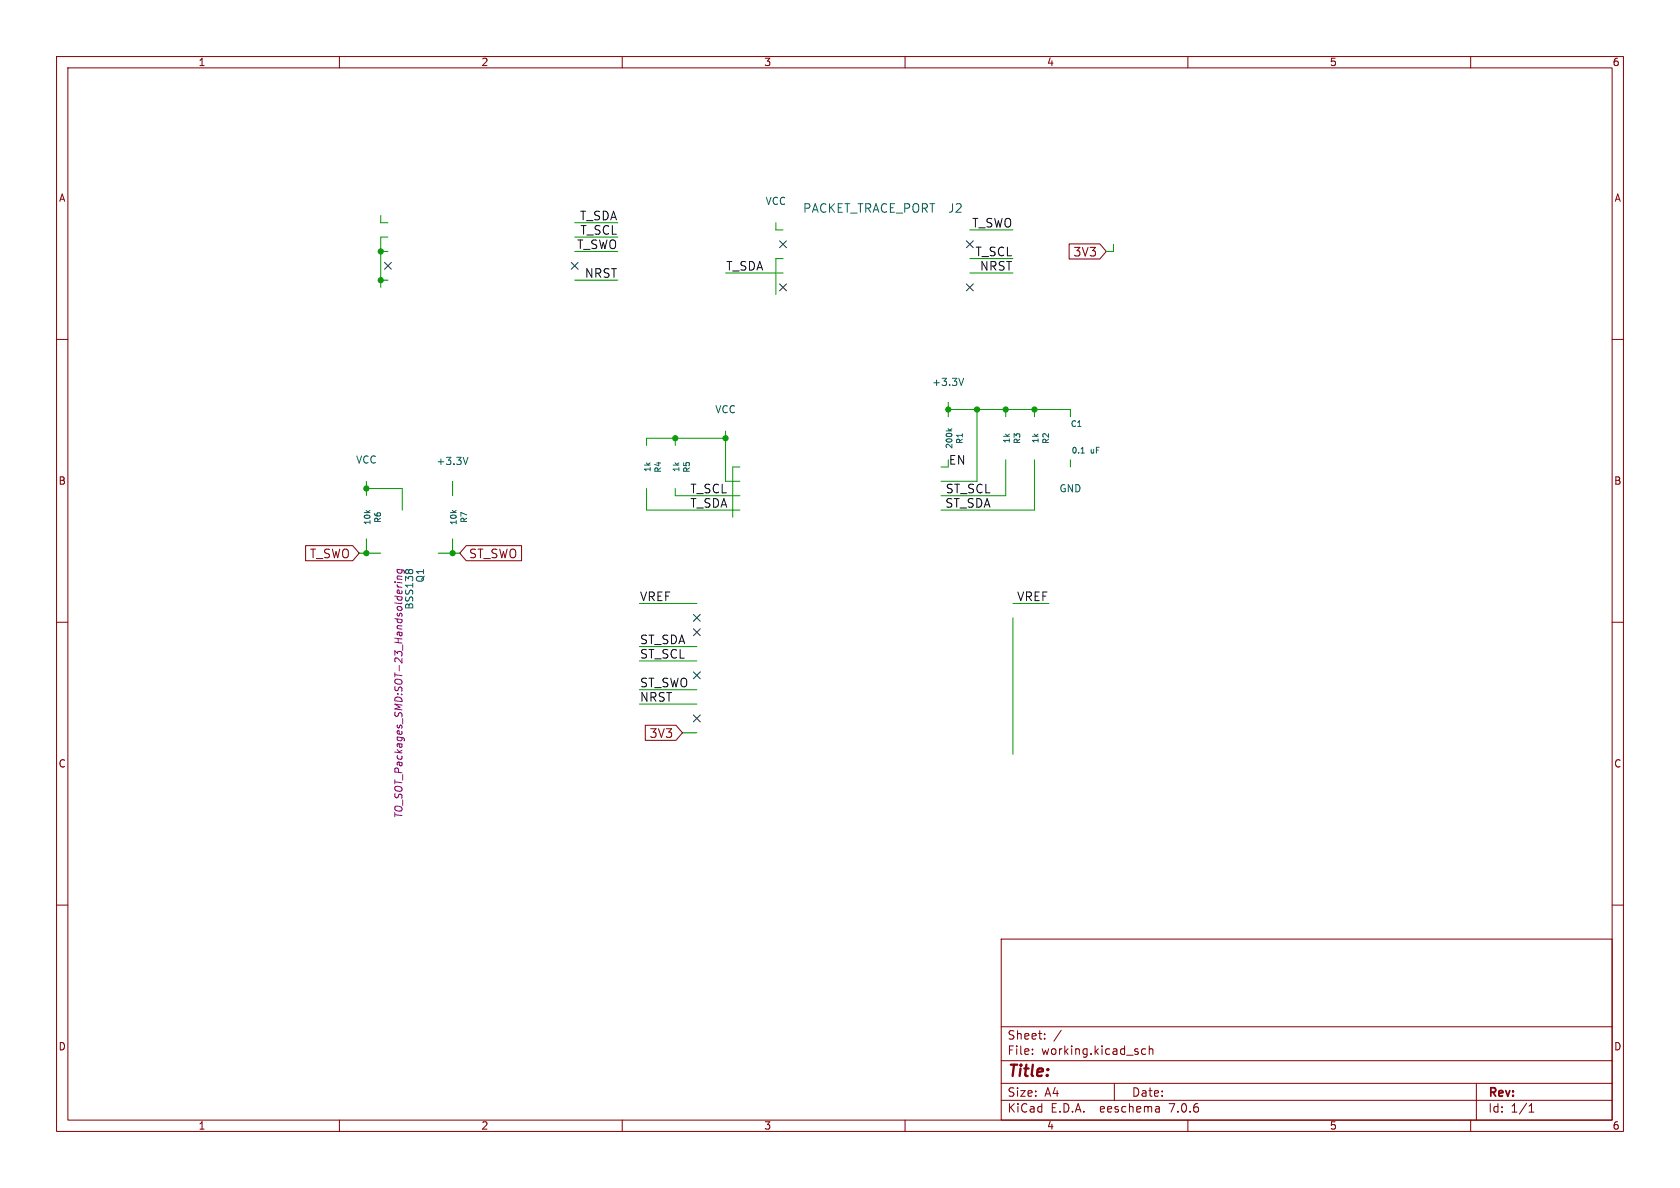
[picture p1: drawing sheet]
<svg xmlns="http://www.w3.org/2000/svg" width="297mm" height="210mm" viewBox="0 0 297 210" stroke-linecap="round" stroke-linejoin="round" font-family="sans-serif">
<g fill="none" stroke="#840000" stroke-width=".18">
<path d="M10 10h277v190h-277zM12 12h273v186h-273zM60 10v2M110 10v2M160 10v2M210 10v2M260 10v2M10 60h2M189 43.1h5.4l1.2 1.4-1.2 1.3h-5.4zM285 60h2M54 96.5h8.4l1.1 1.3-1.1 1.3h-8.4zM82.4 96.5h9.8v2.6h-9.8l-1.1-1.3z"/>
<path d="M10 110h2M285 110h2M114.1 128.2h5.4l1.1 1.3-1.1 1.4h-5.4zM10 160h2M285 160h2M177 166h108v32h-108zM60 198v2M110 198v2M160 198v2M177 194.5h108M177 191.5h108M177 187.5h108"/>
<path d="M177 181.5h108M182.5 186.3v.1M182.5 185.5v.1M184.7 183.6v.1M184.7 182.8v.1M187.6 182.1l-1.3 2M197 191.5v3M202.5 185.5l-.4-.1-.3 .3v.4l.2 .2h.5M203.2 185.5l.2-.1 .3 .1 .1 .9M203.2 184.9v1.5M204.9 195.7l.1 .9M205 196.5l-.2 .1"/>
<path d="M205 196h-.2M210 198v2M260 198v2M261 191.5v6.5M270.3 196.6h.9M270.3 195.5l.4-.4v1.5"/>
</g>
<g fill="none" stroke="#009600" stroke-width=".18">
<path d="M67.3 38.1v1.3h1.3M101.6 39.4h7.6M137.2 39.4v1.2h1.2M67.3 44.5h1.3M67.3 49.5h1.3M68.6 41.9h-1.3v8.9M101.6 44.5h7.6M101.6 49.5h7.6M101.6 41.9h7.6M128.3 48.3h10.1M138.4 45.7h-1.2v6.4M171.4 48.3h7.7"/>
<path d="M171.4 45.7h7.7M171.4 40.6h7.7M196.8 43.2v1.3h-1.2M119.4 77.5v1.2M128.3 76.2v8.9h2.5M128.3 77.5h-14v1.2M167.6 72.4h21.6v1.3M167.6 71.1v2.6M172.7 72.4v12.7h-6.3M177.8 72.4v1.3M182.9 72.4v1.3M63.5 97.8h3.8"/>
<path d="M64.8 86.4h6.3v3.8M64.8 85.1v2.5M64.8 95.3v2.5M77.5 97.8h3.8M80 85.1v2.5M80 95.3v2.5M114.3 86.4v3.8h16.5M119.4 86.4v1.2h11.4M130.8 82.6h-1.3v8.8M166.4 82.6h1.2M177.8 81.3v6.3h-11.4M182.9 81.3v8.9h-16.5"/>
<path d="M189.2 81.3v1.3M113 106.7h10.2M113 116.8h10.2M113 114.3h10.2M179.1 106.7h6.3M179.1 109.2v24.2M113 124.5h10.2M113 121.9h10.2M120.6 129.5h2.6"/>
</g>
<g fill="none" stroke="#000084" stroke-width=".18">
<path d="M68 46.4l1.2 1.2M69.2 46.4l-1.2 1.2M101 46.4l1.2 1.2M102.2 46.4l-1.2 1.2M137.8 42.6l1.2 1.2M137.8 50.2l1.2 1.2M139 42.6l-1.2 1.2M139 50.2l-1.2 1.2M170.8 50.2l1.3 1.2M170.8 42.6l1.3 1.2M172.1 50.2l-1.3 1.2M172.1 42.6l-1.3 1.2"/>
<path d="M122.6 111.2l1.2 1.2M122.6 118.8l1.2 1.2M122.6 108.6l1.2 1.2M123.8 111.2l-1.2 1.2M123.8 118.8l-1.2 1.2M123.8 108.6l-1.2 1.2M122.6 126.4l1.2 1.2M123.8 126.4l-1.2 1.2"/>
</g>
<path d="M167.6 75.8l.4 .4M168.3 75.8l-.4 .3M170.4 66.9l-.5 1.2M82.7 80.8l-.4 1.3M191.1 80.1h.6M71.7 100.9l.2-.2 .3 .2 .3-.2h.2l.3 .2" fill="none" stroke="#006464" stroke-width=".18"/>
<path d="M69.8 102.9h.1M70.2 103.7l.9 .1M70.2 103.4l.3 .4M70.2 102.9l.9 .1M70.2 102.3l.9 .1M70.2 100.6l1.2 .2M70.3 100.7v.4l.5 .2 .3-.2-.1-.4M71.1 101.9h-.8l-.1 .3 .1 .2" fill="none" stroke="#840084" stroke-width=".18"/>
<g fill="#009600" stroke="#009600" stroke-width=".18">
<circle cx="67.3" cy="49.5" r=".46"/>
<circle cx="64.8" cy="86.4" r=".46"/>
<circle cx="67.3" cy="44.5" r=".46"/>
<circle cx="80" cy="97.8" r=".46"/>
<circle cx="64.8" cy="97.8" r=".46"/>
<circle cx="177.8" cy="72.4" r=".46"/>
<circle cx="182.9" cy="72.4" r=".46"/>
<circle cx="172.7" cy="72.4" r=".46"/>
<circle cx="167.6" cy="72.4" r=".46"/>
<circle cx="128.3" cy="77.5" r=".46"/>
<circle cx="119.4" cy="77.5" r=".46"/>
</g>
<text font-size="2.8" fill="#840000" x="178" y="190.9">Title:</text>
<g font-size="2.1" fill="#0f0f0f">
<text x="102.5" y="39.1">T_SDA</text>
<text x="102.5" y="41.6">T_SCL</text>
<text x="171.8" y="40.3">T_SWO</text>
<text x="102" y="44.1">T_SWO</text>
<text x="128.3" y="47.9">T_SDA</text>
<text x="172.4" y="45.4">T_SCL</text>
<text x="173.2" y="47.9">NRST</text>
<text x="103.3" y="49.2">NRST</text>
<text x="121.9" y="89.9">T_SDA</text>
<text x="121.9" y="87.3">T_SCL</text>
<text x="167.1" y="89.9">ST_SDA</text>
<text x="167.1" y="87.3">ST_SCL</text>
<text x="113" y="106.4">VREF</text>
<text x="179.8" y="106.4">VREF</text>
<text x="113" y="114">ST_SDA</text>
<text x="113" y="116.5">ST_SCL</text>
<text x="113" y="121.6">ST_SWO</text>
<text x="113" y="124.1">NRST</text>
</g>
<g font-size="2.1" fill="#006464">
<text x="141.9" y="37.8">PACKET_TRACE_PORT</text>
<text x="167.5" y="37.8">J2</text>
</g>
<g font-size="2.1" fill="#840000">
<text x="189.7" y="45.5">3V3</text>
<text x="54.7" y="98.9">T_SWO</text>
<text x="82.8" y="98.9">ST_SWO</text>
<text x="114.8" y="130.6">3V3</text>
<text x="178" y="184">Sheet:</text>
<text x="178" y="186.7">File:</text>
<text x="184.1" y="186.7">working.kicad_sch</text>
<text x="178" y="196.9">KiCad</text>
<text x="178" y="194.1">Size:</text>
<text x="184.7" y="194.1">A4</text>
<text x="185.7" y="196.9">E.D.A.</text>
<text x="194.6" y="196.9">eeschema</text>
<text x="200" y="194.1">Date:</text>
<text x="207" y="196.9">7.0.6</text>
<text x="263" y="194.3">Rev:</text>
<text x="263" y="196.9">Id:</text>
<text x="267.1" y="196.9">1/1</text>
</g>
<text font-size="2.1" fill="#009600" x="167.6" y="82.2">EN</text>
<g font-size="1.8" fill="#840000">
<text x="35" y="11.9">1</text>
<text x="85" y="11.9">2</text>
<text x="135" y="11.9">3</text>
<text x="185" y="11.9">4</text>
<text x="235" y="11.9">5</text>
<text x="285" y="11.9">6</text>
<text x="10.3" y="35.9">A</text>
<text x="285.3" y="35.9">A</text>
<text x="10.3" y="85.9">B</text>
<text x="285.3" y="85.9">B</text>
<text x="10.3" y="135.9">C</text>
<text x="285.3" y="135.9">C</text>
<text x="10.3" y="185.9">D</text>
<text x="285.3" y="185.9">D</text>
<text x="35" y="199.9">1</text>
<text x="85" y="199.9">2</text>
<text x="135" y="199.9">3</text>
<text x="185" y="199.9">4</text>
<text x="235" y="199.9">5</text>
<text x="285" y="199.9">6</text>
</g>
<g font-size="1.8" fill="#006464">
<text x="135.2" y="36.4">VCC</text>
<text x="164.7" y="68.4">+3.3V</text>
<text x="126.4" y="73.3">VCC</text>
<text x="62.9" y="82.1">VCC</text>
<text x="77.1" y="82.4">+3.3V</text>
<text x="187.2" y="87.2">GND</text>
<text x="75.2" y="103.1" transform="rotate(-90 75.2 103.1)">Q1</text>
</g>
<g font-size="1.8" fill="#840084">
<text x="73.3" y="107.9" transform="rotate(-90 73.3 107.9)">BSS138</text>
<text x="71.3" y="144.8" transform="rotate(-90 71.3 144.8)">TO_SOT_Packages_SMD:SOT-23_Handsoldering</text>
</g>
<g font-size="1.4" fill="#006464">
<text x="189.2" y="75.7">C1</text>
<text x="115.2" y="83.5" transform="rotate(-90 115.2 83.5)">1k</text>
<text x="117.1" y="83.7" transform="rotate(-90 117.1 83.7)">R4</text>
<text x="120.3" y="83.5" transform="rotate(-90 120.3 83.5)">1k</text>
<text x="122.1" y="83.7" transform="rotate(-90 122.1 83.7)">R5</text>
<text x="168.6" y="79.4" transform="rotate(-90 168.6 79.4)">200k</text>
<text x="170.4" y="78.6" transform="rotate(-90 170.4 78.6)">R1</text>
<text x="178.7" y="78.5" transform="rotate(-90 178.7 78.5)">1k</text>
<text x="180.6" y="78.6" transform="rotate(-90 180.6 78.6)">R3</text>
<text x="183.8" y="78.5" transform="rotate(-90 183.8 78.5)">1k</text>
<text x="185.6" y="78.6" transform="rotate(-90 185.6 78.6)">R2</text>
<text x="189.3" y="80.4">0.1</text>
<text x="192.8" y="80.4">uF</text>
<text x="65.7" y="92.9" transform="rotate(-90 65.7 92.9)">10k</text>
<text x="67.5" y="92.6" transform="rotate(-90 67.5 92.6)">R6</text>
<text x="80.9" y="92.9" transform="rotate(-90 80.9 92.9)">10k</text>
<text x="82.8" y="92.6" transform="rotate(-90 82.8 92.6)">R7</text>
</g>
</svg>
